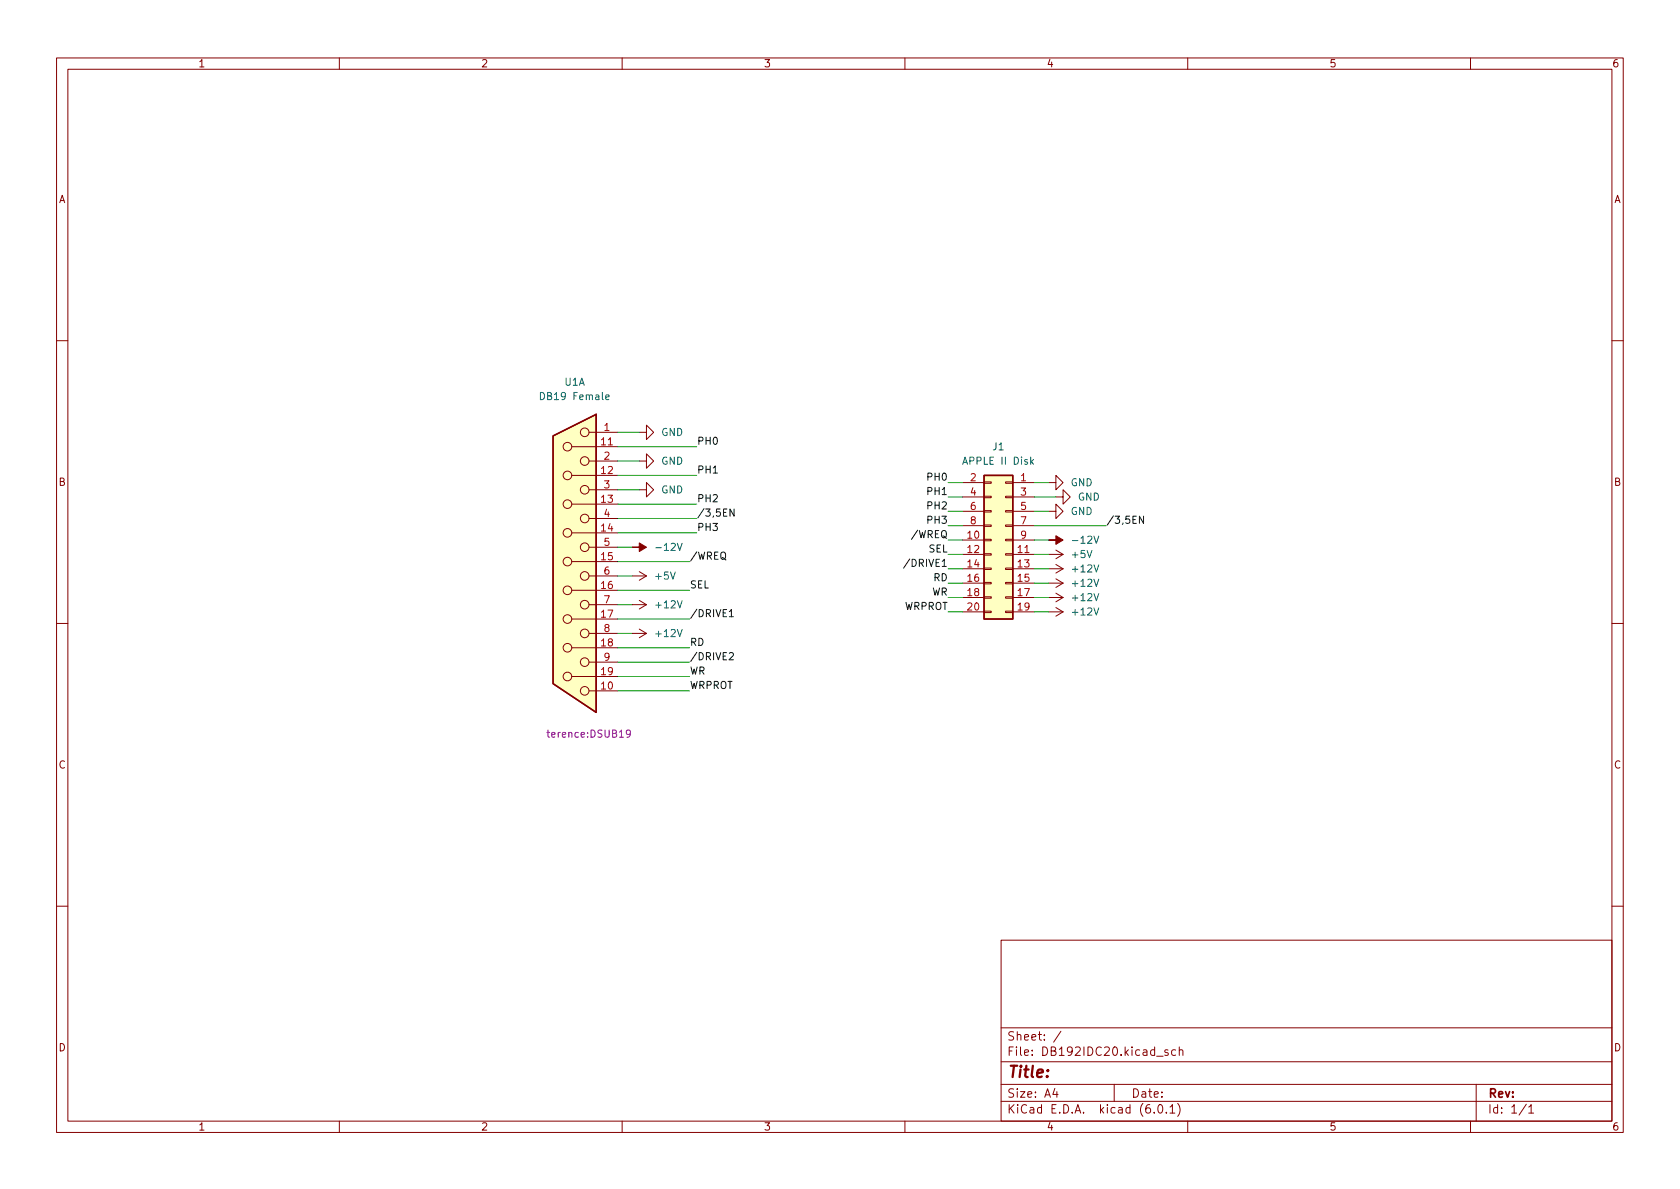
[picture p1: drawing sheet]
<svg xmlns="http://www.w3.org/2000/svg" width="297mm" height="210mm" viewBox="0 0 297 210" stroke-linecap="round" stroke-linejoin="round" font-family="sans-serif">
<g fill="none" stroke="#840000" stroke-width=".18">
<path d="M10 10.2h277v190.1h-277zM12 12.2h273v186.1h-273zM60 10.2v2M110 10.2v2M160 10.2v2M210 10.2v2M260 10.2v2M10 60.2h2M101.1 79h8.1M104.1 76.4h5.1M113 76.4h1.3v-1.2l1.3 1.2-1.3 1.3v-1.3M285 60.2h2"/>
<path d="M101.1 99.3h8.1M101.1 94.2h8.1M101.1 89.1h8.1M101.1 84.1h8.1M104.1 96.8h5.1M104.1 91.7h5.1M104.1 86.6h5.1M104.1 81.5h5.1M113 81.5h1.3v-1.2l1.3 1.2-1.3 1.3v-1.3M113 86.6h1.3v-1.3l1.3 1.3-1.3 1.3v-1.3M170.2 85.3h3.8M170.2 95.5h3.8"/>
<path d="M170.2 98h3.8M170.2 87.9h3.8M170.2 90.4h3.8M170.2 93h3.8M174 97.9h1.3v.3h-1.3zM174 95.4h1.3v.2h-1.3zM174 92.8h1.3v.3h-1.3zM174 90.3h1.3v.2h-1.3zM174 87.8h1.3v.2h-1.3zM174 85.2h1.3v.3h-1.3zM177.8 97.9h1.3v.3h-1.3zM177.8 95.4h1.3v.2h-1.3z"/>
<path d="M177.8 92.8h1.3v.3h-1.3zM177.8 90.3h1.3v.2h-1.3zM177.8 87.8h1.3v.2h-1.3zM177.8 85.2h1.3v.3h-1.3zM179.1 85.3h3.8M179.1 95.5h3.8M179.1 98h3.8M179.1 87.9h3.8M179.1 90.4h3.8M179.1 93h3.8M185.4 90.4h1.3v-1.3l1.3 1.3-1.3 1.3v-1.3M185.4 85.3h1.3v-1.2l1.3 1.2-1.3 1.3v-1.3"/>
<path d="M185.4 98h2.6M186.7 87.9h1.3v-1.3l1.2 1.3-1.2 1.2v-1.2M186.7 99.8l1.3 .8M186.7 97.3l1.3 .7M188 98l-1.3 .8M10 110.2h2M101.1 119.6h8.1M101.1 114.5h8.1M101.1 109.5h8.1M101.1 104.4h8.1M104.1 106.9h5.1M104.1 101.8h5.1"/>
<path d="M104.1 112h5.1M104.1 117.1h5.1M111.8 106.9h2.5M111.8 101.8h2.5M111.8 112h2.5M113 106.2l1.3 .7M113 101.1l1.3 .7M113 111.2l1.3 .8M114.3 106.9l-1.3 .8M114.3 101.8l-1.3 .8M114.3 112l-1.3 .8M170.2 103.1h3.8"/>
<path d="M170.2 100.6h3.8M170.2 105.7h3.8M170.2 108.2h3.8M174 108.1h1.3v.2h-1.3zM174 105.5h1.3v.3h-1.3zM174 103h1.3v.2h-1.3zM174 100.5h1.3v.2h-1.3zM177.8 108.1h1.3v.2h-1.3zM177.8 105.5h1.3v.3h-1.3zM177.8 103h1.3v.2h-1.3zM177.8 100.5h1.3v.2h-1.3zM179.1 103.1h3.8"/>
<path d="M179.1 100.6h3.8M179.1 105.7h3.8M179.1 108.2h3.8M185.4 103.1h2.6M185.4 100.6h2.6M185.4 105.7h2.6M185.4 108.2h2.6M186.7 102.4l1.3 .7M186.7 104.9l1.3 .8M186.7 107.4l1.3 .8M188 103.1l-1.3 .8M188 100.6l-1.3 .7"/>
<path d="M188 105.7l-1.3 .7M188 108.2l-1.3 .8M285 110.2h2M104.1 122.2h5.1M10 160.2h2M177 166.3h108v32h-108zM285 160.2h2M60 198.3v2M110 198.3v2M160 198.3v2M177 194.8h108M177 191.8h108"/>
<path d="M177 187.8h108M177 181.8h108M186.5 192.5l-.4 1h1M186.9 193v1M187.6 182.4l-1.3 1.9M197 191.8v3M204.1 196.7v.1M204.5 186.8h1.1M204.9 195.4l.2-.1a.81 .81 0 0 1 .6 .7 .81 .81 0 0 1-.3 .8h-.2a.81 .81 0 0 1-.6-.6 .81 .81 0 0 1 .3-.8zM206.2 196.7v.1M206.5 185.7l-.4-.1-.2 .2 .1 .3 .5 .1v.4h-.6M206.9 195.8l.4-.5v1.5"/>
<path d="M206.9 196.8h.8M207.9 185.7l-.5-.1-.3 .3v.4l.2 .3h.6M208.2 195.1a1.72 1.72 0 0 1 0 2.3M208.5 185.8l.2-.2 .4 .1v.9M208.5 185.1v1.5M210 198.3v2M260 198.3v2M261 191.8v6.5M269.9 195.3l-1.3 1.9M270.3 195.8l.4-.5v1.5M270.3 196.8h.9"/>
<circle cx="100.3" cy="79" r=".76"/>
<circle cx="103.4" cy="76.4" r=".76"/>
<circle cx="100.3" cy="89.1" r=".76"/>
<circle cx="100.3" cy="94.2" r=".76"/>
<circle cx="100.3" cy="84.1" r=".76"/>
<circle cx="100.3" cy="99.3" r=".76"/>
<circle cx="103.4" cy="86.6" r=".76"/>
<circle cx="103.4" cy="96.8" r=".76"/>
<circle cx="103.4" cy="81.5" r=".76"/>
<circle cx="103.4" cy="91.7" r=".76"/>
<circle cx="100.3" cy="109.5" r=".76"/>
<circle cx="100.3" cy="104.4" r=".76"/>
<circle cx="100.3" cy="119.6" r=".76"/>
<circle cx="100.3" cy="114.5" r=".76"/>
<circle cx="103.4" cy="112" r=".76"/>
<circle cx="103.4" cy="117.1" r=".76"/>
<circle cx="103.4" cy="101.8" r=".76"/>
<circle cx="103.4" cy="106.9" r=".76"/>
<circle cx="103.4" cy="122.2" r=".76"/>
</g>
<g fill="#840000" stroke="#840000" stroke-width=".18">
<path d="M111.8 96.8h1.2v-.8l1.3 .8-1.3 .7v-.7z"/>
<path d="M185.4 95.5h1.3v-.8l1.3 .8-1.3 .8v-.8z"/>
</g>
<g fill="#ffffc2" stroke="#ffffc2" stroke-width=".18">
<path d="M174 84.1h5.1v25.4h-5.1z"/>
<path d="M97.8 77.1l7.6-3.8v52.7l-7.6-5.1z"/>
</g>
<path d="M97.8 77.1l7.6-3.8v52.7l-7.6-5.1zM174 84.1h5.1v25.4h-5.1z" fill="none" stroke="#840000" stroke-width=".25"/>
<path d="M95.6 69.4a.64 .64 0 0 1 .7 .6 .64 .64 0 0 1-.7 .7zM107.1 70.2l.6-.1-.1-.2-.3-.1-.2 .2 .1 .6h.4M182.4 81.6l.3 .5M182.7 81.3l-.5 .4" fill="none" stroke="#006464" stroke-width=".18"/>
<path d="M111.5 129.6l-.3 .3-.3-.1-.2-.2 .2-.4 .3-.1 .2 .1a.84 .84 0 0 1-.3 1.2h-.2" fill="none" stroke="#840084" stroke-width=".18"/>
<path d="M129.8 90v1.3l-.7-1.3v1.3M160.9 98.8l-1.1 1.7M202.2 91.3v1.2l-.7-1.2v1.2M129 115.5l.4-.1 .3 .4-.8 .9h.8M129 108.2l.3-.4v1.3M129 109.1h.7" fill="none" stroke="#0f0f0f" stroke-width=".18"/>
<g fill="none" stroke="#009600" stroke-width=".18">
<path d="M109.2 79h14M109.2 76.4h3.8M109.2 84.1h14M109.2 94.2h14M109.2 99.3h12.7M109.2 96.8h2.6M109.2 89.1h14M109.2 91.7h14M109.2 81.5h3.8M109.2 86.6h3.8M167.6 85.3h2.6M167.6 90.4h2.6"/>
<path d="M167.6 87.9h2.6M167.6 93h2.6M167.6 95.5h2.6M167.6 98h2.6M182.9 85.3h2.5M182.9 90.4h2.5M182.9 87.9h3.8M182.9 93h12.7M182.9 95.5h2.5M182.9 98h2.5M109.2 109.5h12.7M109.2 104.4h12.7"/>
<path d="M109.2 106.9h2.6M109.2 112h2.6M109.2 101.8h2.6M109.2 117.1h12.7M109.2 114.5h12.7M109.2 119.6h12.7M167.6 105.7h2.6M167.6 103.1h2.6M167.6 100.6h2.6M167.6 108.2h2.6M182.9 105.7h2.5M182.9 103.1h2.5"/>
<path d="M182.9 100.6h2.5M182.9 108.2h2.5M109.2 122.2h12.7"/>
</g>
<text font-size="2.8" fill="#840000" x="178" y="190.6">Title:</text>
<g font-size="2.1" fill="#840000">
<text x="178" y="184">Sheet: /</text>
<text x="178" y="186.7">File: DB192IDC20.kicad_sch</text>
<text x="178" y="196.9">KiCad E.D.A. kicad (6.0.1)</text>
<text x="178" y="194.1">Size: A4</text>
<text x="200" y="194.1">Date:</text>
<text x="263" y="194.1">Rev:</text>
<text x="263" y="196.9">Id: 1/1</text>
</g>
<g font-size="1.8" fill="#840000">
<text x="35" y="11.9">1</text>
<text x="85" y="11.9">2</text>
<text x="135" y="11.9">3</text>
<text x="185" y="11.9">4</text>
<text x="235" y="11.9">5</text>
<text x="285" y="11.9">6</text>
<text x="10.3" y="35.9">A</text>
<text x="285.3" y="35.9">A</text>
<text x="10.3" y="85.9">B</text>
<text x="285.3" y="85.9">B</text>
<text x="10.3" y="135.9">C</text>
<text x="285.3" y="135.9">C</text>
<text x="10.3" y="185.9">D</text>
<text x="285.3" y="185.9">D</text>
<text x="35" y="199.9">1</text>
<text x="85" y="199.9">2</text>
<text x="135" y="199.9">3</text>
<text x="185" y="199.9">4</text>
<text x="235" y="199.9">5</text>
<text x="285" y="199.9">6</text>
</g>
<g font-size="1.8" fill="#006464">
<text x="96" y="70.7">DB19 Female</text>
<text x="99.8" y="68.2">U1A</text>
<text x="116.9" y="77.1">GND</text>
<text x="116.9" y="82.2">GND</text>
<text x="170.7" y="82.2">APPLE II Disk</text>
<text x="175.5" y="79.6">J1</text>
<text x="116.9" y="87.2">GND</text>
<text x="189.3" y="86">GND</text>
<text x="190.5" y="88.5">GND</text>
<text x="189.3" y="91.1">GND</text>
<text x="116.3" y="97.4">-12V</text>
<text x="189.6" y="98.7">+5V</text>
<text x="189.8" y="101.2">+12V</text>
<text x="190" y="96.1">-12V</text>
<text x="116" y="102.5">+5V</text>
<text x="116.1" y="107.6">+12V</text>
<text x="189.8" y="103.8">+12V</text>
<text x="189.8" y="106.3">+12V</text>
<text x="116.1" y="112.6">+12V</text>
<text x="189.8" y="108.8">+12V</text>
</g>
<g font-size="1.8" fill="#a90000">
<text x="106.8" y="76.2">1</text>
<text x="106.3" y="78.7">11</text>
<text x="106.3" y="83.8">12</text>
<text x="106.8" y="81.3">2</text>
<text x="106.3" y="88.9">13</text>
<text x="106.8" y="86.4">3</text>
<text x="171.6" y="85.1">2</text>
<text x="171.6" y="87.6">4</text>
<text x="180.5" y="85.1">1</text>
<text x="180.5" y="87.6">3</text>
<text x="106.3" y="94">14</text>
<text x="106.8" y="91.4">4</text>
<text x="171.1" y="95.2">10</text>
<text x="171.6" y="90.2">6</text>
<text x="171.6" y="92.7">8</text>
<text x="180.5" y="90.2">5</text>
<text x="180.5" y="92.7">7</text>
<text x="180.5" y="95.2">9</text>
<text x="106.3" y="99.1">15</text>
<text x="106.8" y="96.5">5</text>
<text x="106.8" y="101.6">6</text>
<text x="171.1" y="97.8">12</text>
<text x="171.1" y="100.3">14</text>
<text x="180" y="97.8">11</text>
<text x="180" y="100.3">13</text>
<text x="106.3" y="104.1">16</text>
<text x="106.8" y="106.7">7</text>
<text x="171.1" y="102.9">16</text>
<text x="171.1" y="105.4">18</text>
<text x="171.1" y="107.9">20</text>
<text x="180" y="102.9">15</text>
<text x="180" y="105.4">17</text>
<text x="180" y="107.9">19</text>
<text x="106.3" y="109.2">17</text>
<text x="106.8" y="111.8">8</text>
<text x="106.3" y="114.3">18</text>
<text x="106.3" y="119.4">19</text>
<text x="106.8" y="116.8">9</text>
<text x="106.3" y="121.9">10</text>
</g>
<g font-size="1.8" fill="#0f0f0f">
<text x="123.2" y="78.6">PH0</text>
<text x="123.2" y="83.7">PH1</text>
<text x="123.2" y="88.8">PH2</text>
<text x="164.2" y="87.5">PH1</text>
<text x="164.2" y="85">PH0</text>
<text x="123.2" y="91.3">/3,5EN</text>
<text x="123.2" y="93.9">PH3</text>
<text x="161.6" y="95.1">/WREQ</text>
<text x="164.2" y="90.1">PH2</text>
<text x="164.2" y="92.6">PH3</text>
<text x="195.6" y="92.6">/3,5EN</text>
<text x="121.9" y="99">/WREQ</text>
<text x="160.8" y="100.2">/DRIVE1</text>
<text x="164.2" y="97.7">SEL</text>
<text x="121.9" y="104">SEL</text>
<text x="159.8" y="107.8">WRPROT</text>
<text x="164.7" y="105.3">WR</text>
<text x="165.1" y="102.8">RD</text>
<text x="121.9" y="109.1">/DRIVE1</text>
<text x="121.9" y="116.7">/DRIVE2</text>
<text x="121.9" y="114.2">RD</text>
<text x="121.9" y="119.3">WR</text>
<text x="121.9" y="121.8">WRPROT</text>
</g>
<text font-size="1.8" fill="#840084" x="97.2" y="130.4">terence:DSUB19</text>
</svg>
